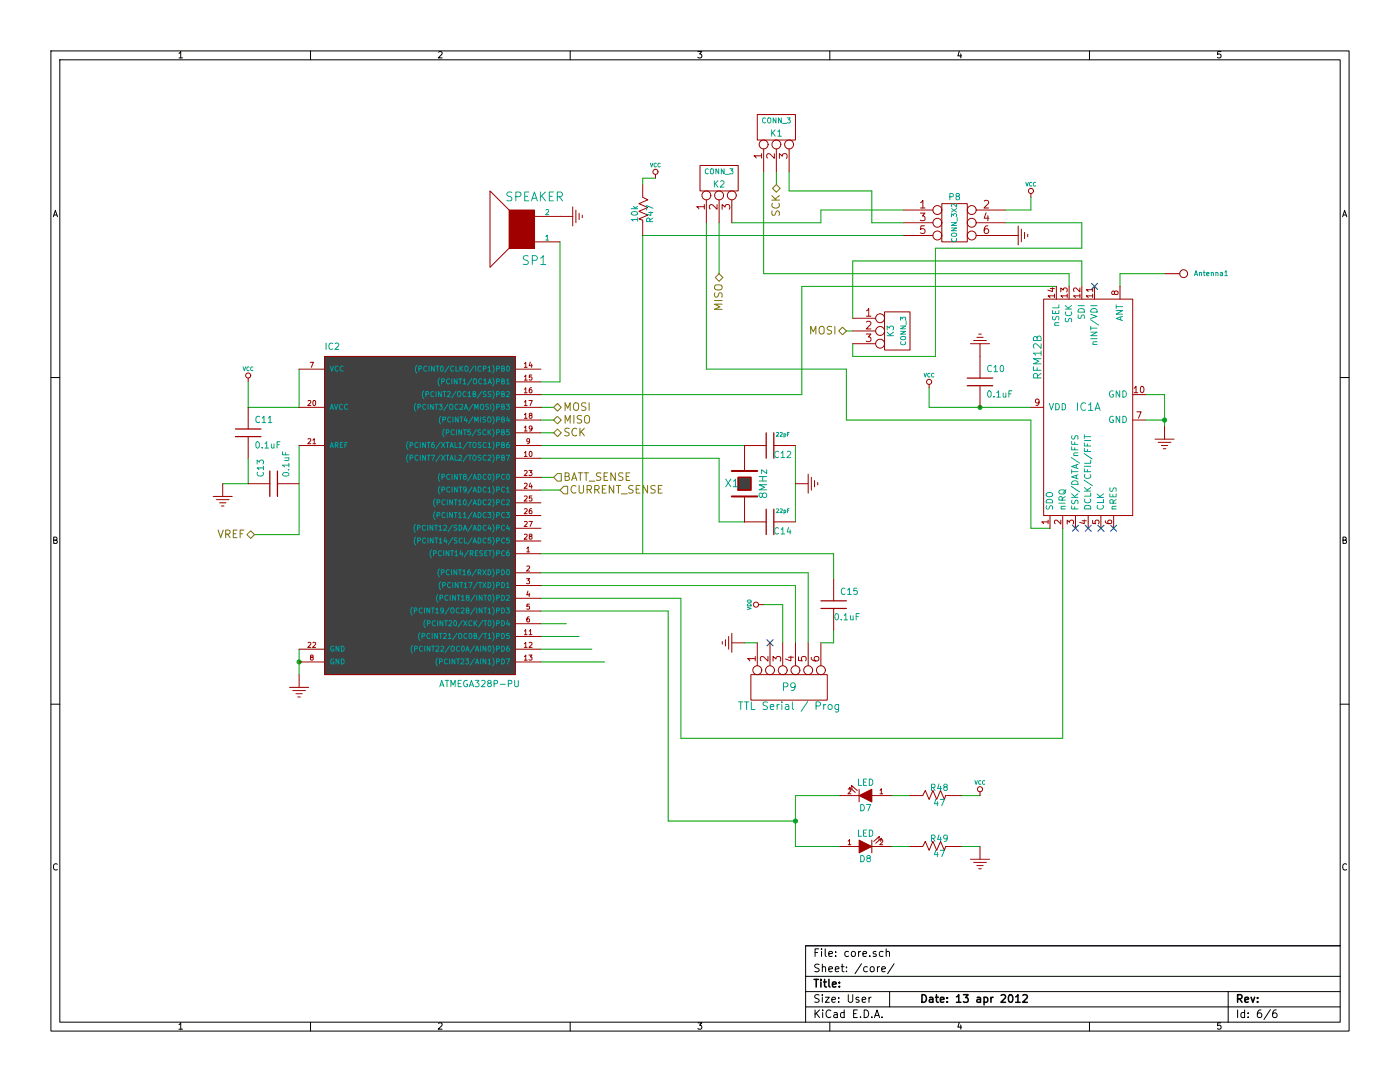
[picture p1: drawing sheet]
EESchema Schematic File Version 2  date Sat 05 May 2012 12:12:20 AM MDT
LIBS:bryan_custom
LIBS:rfm12
LIBS:LED_RGB
LIBS:ULN280xA
LIBS:power
LIBS:device
LIBS:transistors
LIBS:conn
LIBS:linear
LIBS:regul
LIBS:74xx
LIBS:cmos4000
LIBS:adc-dac
LIBS:memory
LIBS:xilinx
LIBS:special
LIBS:microcontrollers
LIBS:dsp
LIBS:microchip
LIBS:analog_switches
LIBS:motorola
LIBS:texas
LIBS:intel
LIBS:audio
LIBS:interface
LIBS:digital-audio
LIBS:philips
LIBS:display
LIBS:cypress
LIBS:siliconi
LIBS:opto
LIBS:atmel
LIBS:contrib
LIBS:valves
LIBS:bryan_4chan-cache
EELAYER 25  0
EELAYER END
$Descr User 11000 8500
encoding utf-8
Sheet 6 6
Title ""
Date "13 apr 2012"
Rev ""
Comp ""
Comment1 ""
Comment2 ""
Comment3 ""
Comment4 ""
$EndDescr
$Comp
L VCC #PWR029
U 1 1
P 5150 1400
F 0 "#PWR029" H 5150 1500 30  0001 C CNN
F 1 "VCC" H 5150 1500 30  0000 C CNN
	1    5150 1400
	1    0    0    -1  
$EndComp
$Comp
L CONN_1 Antenna1
U 1 1
P 9300 2150
F 0 "Antenna1" H 9380 2150 40  0000 L CNN
F 1 "CONN_1" H 9300 2205 30  0001 C CNN
	1    9300 2150
	1    0    0    -1  
$EndComp
$Comp
L VCC #PWR030
U 1 1
P 8100 1550
F 0 "#PWR030" H 8100 1650 30  0001 C CNN
F 1 "VCC" H 8100 1650 30  0000 C CNN
	1    8100 1550
	1    0    0    -1  
$EndComp
$Comp
L VCC #PWR031
U 1 1
P 7300 3050
F 0 "#PWR031" H 7300 3150 30  0001 C CNN
F 1 "VCC" H 7300 3150 30  0000 C CNN
	1    7300 3050
	1    0    0    -1  
$EndComp
$Comp
L VCC #PWR032
U 1 1
P 1950 3000
F 0 "#PWR032" H 1950 3100 30  0001 C CNN
F 1 "VCC" H 1950 3100 30  0000 C CNN
	1    1950 3000
	1    0    0    -1  
$EndComp
$Comp
L VDD #PWR033
U 1 1
P 6000 4750
F 0 "#PWR033" H 6000 4850 30  0001 C CNN
F 1 "VDD" H 6000 4860 30  0000 C CNN
	1    6000 4750
	0    -1   -1   0   
$EndComp
Wire Wire Line
	4250 3600 5650 3600
Wire Wire Line
	6250 4100 6250 3500
Wire Wire Line
	1950 3600 1950 3800
Wire Wire Line
	1950 3800 1750 3800
Wire Wire Line
	4250 3850 4400 3850
Wire Wire Line
	4250 3200 4350 3200
Wire Wire Line
	4250 3300 4350 3300
Wire Wire Line
	6200 1350 6200 1500
Wire Wire Line
	4250 3400 4350 3400
Wire Wire Line
	8400 2150 6000 2150
Wire Wire Line
	5550 1750 5550 2900
Wire Wire Line
	5550 2900 6650 2900
Wire Wire Line
	6650 2900 6650 3300
Wire Wire Line
	6650 3300 8100 3300
Wire Wire Line
	8100 3300 8100 4150
Wire Wire Line
	2000 4200 2350 4200
Wire Wire Line
	2350 4200 2350 3500
Wire Wire Line
	4250 5000 4550 5000
Wire Wire Line
	4250 5200 4750 5200
Wire Wire Line
	7900 1650 8100 1650
Wire Wire Line
	8100 1650 8100 1550
Wire Wire Line
	5050 1450 5050 1400
Wire Wire Line
	5050 1400 5150 1400
Wire Wire Line
	6150 5050 6150 4750
Wire Wire Line
	6150 4750 6000 4750
Wire Wire Line
	6550 4550 6550 4350
Wire Wire Line
	6550 4350 4250 4350
Wire Wire Line
	5650 3600 5650 4100
Wire Wire Line
	5050 4350 5050 1850
Wire Wire Line
	6350 5050 6350 4500
Wire Wire Line
	8350 4150 8350 5800
Wire Wire Line
	8350 5800 5350 5800
Wire Wire Line
	5350 5800 5350 4700
Wire Wire Line
	5350 4700 4250 4700
Wire Wire Line
	7300 3050 7300 3200
Wire Wire Line
	7300 3200 8100 3200
Wire Wire Line
	7900 1750 8500 1750
Wire Wire Line
	7100 1750 6850 1750
Wire Wire Line
	1950 3200 2350 3200
Connection ~ 9150 3300
Wire Wire Line
	9150 3350 9150 3100
Wire Wire Line
	9000 3300 9150 3300
Wire Wire Line
	9150 3100 9000 3100
Wire Wire Line
	8400 2150 8400 2250
Wire Wire Line
	8100 4150 8250 4150
Wire Wire Line
	8300 2250 6300 2250
Wire Wire Line
	6300 2250 6300 3100
Wire Wire Line
	6300 3100 4250 3100
Wire Wire Line
	2350 5100 2350 5300
Wire Wire Line
	5650 4100 5850 4100
Wire Wire Line
	5050 1850 7100 1850
Wire Wire Line
	8800 2250 8800 2150
Wire Wire Line
	8800 2150 9150 2150
Wire Wire Line
	4250 4600 6250 4600
Wire Wire Line
	5850 5050 5950 5050
Wire Wire Line
	4250 3000 4400 3000
Wire Wire Line
	4400 3000 4400 1900
Wire Wire Line
	6250 4600 6250 5050
Wire Wire Line
	6350 4500 4250 4500
Wire Wire Line
	6550 4950 6550 5050
Wire Wire Line
	6550 5050 6450 5050
Wire Wire Line
	1950 3200 1950 3000
Connection ~ 7700 3200
Connection ~ 2350 5200
Wire Wire Line
	4650 5100 4250 5100
Wire Wire Line
	4450 4900 4250 4900
Wire Wire Line
	4250 4800 5250 4800
Wire Wire Line
	2350 3200 2350 2900
Wire Wire Line
	5750 1750 6450 1750
Wire Wire Line
	6450 1750 6450 1650
Wire Wire Line
	6450 1650 7100 1650
Wire Wire Line
	6850 1750 6850 1500
Wire Wire Line
	6850 1500 6200 1500
Wire Wire Line
	8500 2250 8500 2050
Wire Wire Line
	8500 2050 6700 2050
Wire Wire Line
	6700 2050 6700 2500
Wire Wire Line
	6700 2700 6700 2800
Wire Wire Line
	6700 2800 7350 2800
Wire Wire Line
	7350 2800 7350 1950
Wire Wire Line
	7350 1950 8500 1950
Wire Wire Line
	8500 1950 8500 1750
Wire Wire Line
	6250 6250 6250 6650
Wire Wire Line
	7150 6650 7000 6650
Wire Wire Line
	7150 6250 7000 6250
Wire Wire Line
	6250 6250 6600 6250
Wire Wire Line
	6250 6650 6600 6650
Wire Wire Line
	7550 6650 7700 6650
Connection ~ 6250 6450
Wire Wire Line
	5250 4800 5250 6450
Wire Wire Line
	5250 6450 6250 6450
Wire Wire Line
	6100 1450 6100 1350
Wire Wire Line
	6000 2150 6000 1350
Wire Wire Line
	5650 2150 5650 1750
Wire Wire Line
	6650 2600 6700 2600
Wire Wire Line
	4250 3750 4350 3750
Wire Wire Line
	7700 6250 7550 6250
Wire Wire Line
	5850 3500 4250 3500
$Comp
L VCC #PWR034
U 1 1
P 7700 6250
F 0 "#PWR034" H 7700 6350 30  0001 C CNN
F 1 "VCC" H 7700 6350 30  0000 C CNN
	1    7700 6250
	1    0    0    -1  
$EndComp
$Comp
L R R48
U 1 1
P 7350 6250
F 0 "R48" H 7380 6310 50  0000 C CNN
F 1 "47" H 7380 6190 50  0000 C CNN
	1    7350 6250
	1    0    0    -1  
$EndComp
$Comp
L C C13
U 1 1
P 2150 3800
F 0 "C13" H 2200 3900 50  0000 L CNN
F 1 "0.1uF" H 2200 3700 50  0000 L CNN
	1    2150 3800
	0    -1   -1   0   
$EndComp
Text HLabel 2000 4200 0    60   BiDi ~ 0
VREF
Text HLabel 4350 3750 2    60   Input ~ 0
BATT_SENSE
Text HLabel 4400 3850 2    60   Input ~ 0
CURRENT_SENSE
Text HLabel 6650 2600 0    60   BiDi ~ 0
MOSI
Text HLabel 4350 3200 2    60   BiDi ~ 0
MOSI
Text HLabel 5650 2150 3    60   BiDi ~ 0
MISO
Text HLabel 4350 3300 2    60   BiDi ~ 0
MISO
Text HLabel 6100 1450 3    60   BiDi ~ 0
SCK
Text HLabel 4350 3400 2    60   BiDi ~ 0
SCK
$Comp
L GND #PWR035
U 1 1
P 7700 6650
F 0 "#PWR035" H 7700 6650 30  0001 C CNN
F 1 "GND" H 7700 6580 30  0001 C CNN
	1    7700 6650
	1    0    0    -1  
$EndComp
$Comp
L LED D8
U 1 1
P 6800 6650
F 0 "D8" H 6800 6750 50  0000 C CNN
F 1 "LED" H 6800 6550 50  0000 C CNN
	1    6800 6650
	1    0    0    1   
$EndComp
$Comp
L R R49
U 1 1
P 7350 6650
F 0 "R49" H 7380 6710 50  0000 C CNN
F 1 "47" H 7380 6590 50  0000 C CNN
	1    7350 6650
	1    0    0    -1  
$EndComp
$Comp
L LED D7
U 1 1
P 6800 6250
F 0 "D7" H 6800 6350 50  0000 C CNN
F 1 "LED" H 6800 6150 50  0000 C CNN
	1    6800 6250
	-1   0    0    1   
$EndComp
$Comp
L CONN_3 K3
U 1 1
P 7050 2600
F 0 "K3" V 7000 2600 50  0000 C CNN
F 1 "CONN_3" V 7100 2600 40  0000 C CNN
	1    7050 2600
	1    0    0    -1  
$EndComp
$Comp
L CONN_3 K1
U 1 1
P 6100 1000
F 0 "K1" V 6050 1000 50  0000 C CNN
F 1 "CONN_3" V 6150 1000 40  0000 C CNN
	1    6100 1000
	0    -1   -1   0   
$EndComp
$Comp
L CONN_3 K2
U 1 1
P 5650 1400
F 0 "K2" V 5600 1400 50  0000 C CNN
F 1 "CONN_3" V 5700 1400 40  0000 C CNN
	1    5650 1400
	0    -1   -1   0   
$EndComp
$Comp
L RFM12B IC1
U 1 1
P 8550 3200
F 0 "IC1" V 8550 3200 60  0000 C CNN
F 1 "RFM12B" H 8944 3594 60  0000 C CNN
	1    8550 3200
	0    -1   -1   0   
$EndComp
NoConn ~ 6050 5050
NoConn ~ 8750 4150
NoConn ~ 8650 4150
NoConn ~ 8550 4150
NoConn ~ 8450 4150
NoConn ~ 8600 2250
$Comp
L C C15
U 1 1
P 6550 4750
F 0 "C15" H 6600 4850 50  0000 L CNN
F 1 "0.1uF" H 6550 4650 50  0000 L CNN
	1    6550 4750
	1    0    0    -1  
$EndComp
$Comp
L GND #PWR036
U 1 1
P 7700 2800
F 0 "#PWR036" H 7700 2800 30  0001 C CNN
F 1 "GND" H 7700 2730 30  0001 C CNN
	1    7700 2800
	-1   0    0    1   
$EndComp
$Comp
L C C10
U 1 1
P 7700 3000
F 0 "C10" H 7750 3100 50  0000 L CNN
F 1 "0.1uF" H 7750 2900 50  0000 L CNN
	1    7700 3000
	1    0    0    -1  
$EndComp
$Comp
L GND #PWR037
U 1 1
P 5850 5050
F 0 "#PWR037" H 5850 5050 30  0001 C CNN
F 1 "GND" H 5850 4980 30  0001 C CNN
	1    5850 5050
	0    1    1    0   
$EndComp
$Comp
L CONN_6 P9
U 1 1
P 6200 5400
F 0 "P9" V 6200 5400 60  0000 C CNN
F 1 "TTL Serial / Prog" V 6350 5400 60  0000 C CNN
	1    6200 5400
	0    -1   1    0   
$EndComp
$Comp
L GND #PWR038
U 1 1
P 4400 1700
F 0 "#PWR038" H 4400 1700 30  0001 C CNN
F 1 "GND" H 4400 1630 30  0001 C CNN
	1    4400 1700
	0    -1   -1   0   
$EndComp
$Comp
L SPEAKER SP1
U 1 1
P 4100 1800
F 0 "SP1" H 4000 2050 70  0000 C CNN
F 1 "SPEAKER" H 4000 1550 70  0000 C CNN
	1    4100 1800
	-1   0    0    1   
$EndComp
$Comp
L GND #PWR039
U 1 1
P 7900 1850
F 0 "#PWR039" H 7900 1850 30  0001 C CNN
F 1 "GND" H 7900 1780 30  0001 C CNN
	1    7900 1850
	0    -1   -1   0   
$EndComp
$Comp
L CONN_3X2 P8
U 1 1
P 7500 1800
F 0 "P8" H 7500 2050 50  0000 C CNN
F 1 "CONN_3X2" V 7500 1850 40  0000 C CNN
	1    7500 1800
	1    0    0    -1  
$EndComp
$Comp
L GND #PWR040
U 1 1
P 6250 3800
F 0 "#PWR040" H 6250 3800 30  0001 C CNN
F 1 "GND" H 6250 3730 30  0001 C CNN
	1    6250 3800
	0    -1   -1   0   
$EndComp
$Comp
L C C14
U 1 1
P 6050 4100
F 0 "C14" V 6100 4200 50  0000 L CNN
F 1 "22pF" V 5950 4200 30  0000 L CNN
	1    6050 4100
	0    1    1    0   
$EndComp
$Comp
L C C12
U 1 1
P 6050 3500
F 0 "C12" V 6100 3600 50  0000 L CNN
F 1 "22pF" V 5950 3600 30  0000 L CNN
	1    6050 3500
	0    1    1    0   
$EndComp
$Comp
L CRYSTAL X1
U 1 1
P 5850 3800
F 0 "X1" V 5850 3900 60  0000 C CNN
F 1 "8MHz" H 5850 3650 60  0000 C CNN
F 2 "HC-49" H 5850 3800 60  0001 C CNN
	1    5850 3800
	0    -1   -1   0   
$EndComp
$Comp
L GND #PWR041
U 1 1
P 9150 3350
F 0 "#PWR041" H 9150 3350 30  0001 C CNN
F 1 "GND" H 9150 3280 30  0001 C CNN
	1    9150 3350
	1    0    0    -1  
$EndComp
$Comp
L R R47
U 1 1
P 5050 1650
F 0 "R47" H 5080 1710 50  0000 C CNN
F 1 "10k" H 5080 1590 50  0000 C CNN
	1    5050 1650
	0    1    1    0   
$EndComp
$Comp
L GND #PWR042
U 1 1
P 1750 3800
F 0 "#PWR042" H 1750 3800 30  0001 C CNN
F 1 "GND" H 1750 3730 30  0001 C CNN
	1    1750 3800
	1    0    0    -1  
$EndComp
$Comp
L C C11
U 1 1
P 1950 3400
F 0 "C11" H 2000 3500 50  0000 L CNN
F 1 "0.1uF" H 2000 3300 50  0000 L CNN
	1    1950 3400
	1    0    0    -1  
$EndComp
$Comp
L GND #PWR043
U 1 1
P 2350 5300
F 0 "#PWR043" H 2350 5300 30  0001 C CNN
F 1 "GND" H 2350 5230 30  0001 C CNN
	1    2350 5300
	1    0    0    -1  
$EndComp
$Comp
L ATMEGA328P-P IC2
U 1 1
P 3250 4000
F 0 "IC2" H 2550 5250 50  0000 L BNN
F 1 "ATMEGA328P-PU" H 3450 2600 50  0000 L BNN
F 2 "DIL28" H 2650 2650 50  0001 C CNN
	1    3250 4000
	1    0    0    -1  
$EndComp
$EndSCHEMATC
